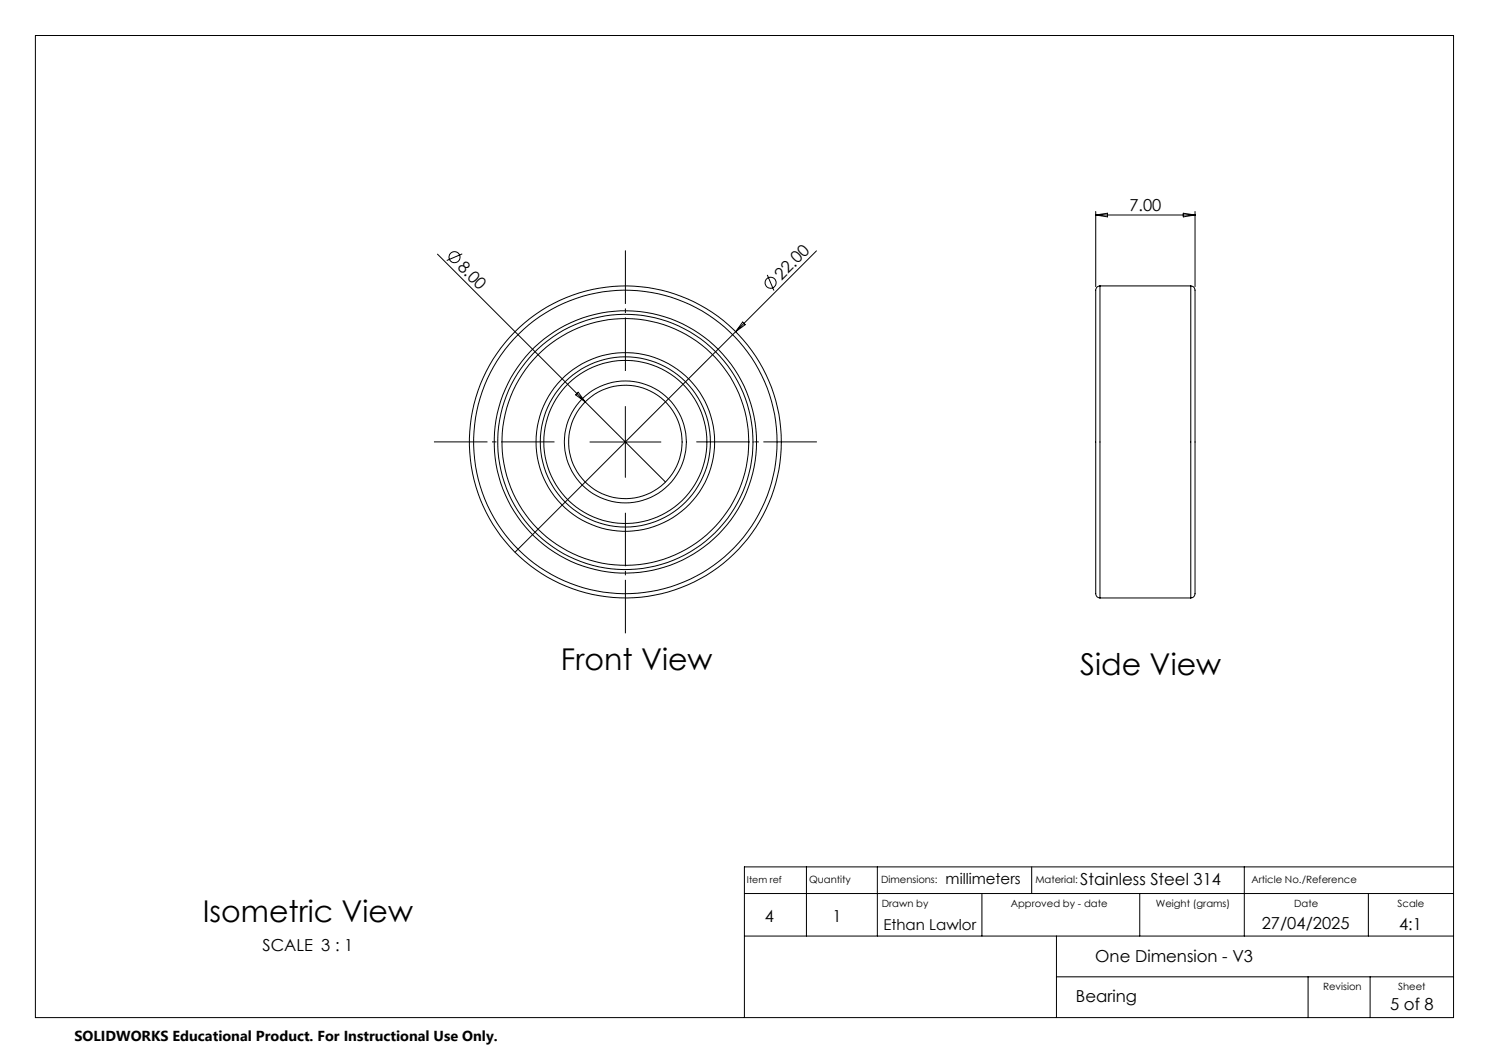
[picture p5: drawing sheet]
<svg xmlns="http://www.w3.org/2000/svg" width="420mm" height="297mm" viewBox="0 0 420 297" stroke-linecap="round" stroke-linejoin="round" font-family="sans-serif">
<g fill="none" stroke="#000" stroke-width=".28">
<path d="M10 10h400v277h-400zM309.1 59.7v21.2M337.1 59.7v21.2M123.4 71.7l64.3 64.3M130.4 71.6l-4.4 1.9M216.4 77.5l1.9 4.4M230.3 70.8l-85 84.9M309.1 60.6h28M309.1 60.6l3.3-.5v1.1zM333.8 60.1l3.3 .5-3.3 .6zM209.5 90.8l.7 .8-2.7 2zM310.3 80.6a1.59 1.59 0 0 0-1.2 2.2v84.5a1.23 1.23 0 0 0 1.2 1.4"/>
<path d="M310.3 80.6v88.1M310.3 80.6h25.6M335.9 80.6a1.59 1.59 0 0 1 1.2 2.2v84.5a1.23 1.23 0 0 1-1.2 1.4M335.9 80.6v88.1M163.1 110.6l2 2.7-2.7-1.9zM176.4 114.6v20.1M166.4 124.7h20M310.3 168.7h25.6M210 252h200M227.5 244.5v19.5M247.5 244.5v19.5M277 252v12"/>
<path d="M291 244.5v7.5M321.5 252v12M351 244.5v19.5M386 252v12M410 244.5h-200v42.5M210 264h200M298 264v23M298 275.5h112M369 275.5v11.5M386.5 275.5v11.5"/>
<circle cx="128.2" cy="72.5" r="1.56"/>
<circle cx="217.4" cy="79.7" r="1.56"/>
<circle cx="176.4" cy="124.7" r="44"/>
<circle cx="176.4" cy="124.7" r="24"/>
<circle cx="176.4" cy="124.6" r="42.8"/>
<circle cx="176.4" cy="124.7" r="25.2"/>
<circle cx="176.4" cy="124.7" r="23"/>
<circle cx="176.4" cy="124.7" r="16"/>
<circle cx="176.4" cy="124.7" r="37"/>
<circle cx="176.4" cy="124.7" r="36"/>
<circle cx="176.4" cy="124.6" r="17.2"/>
<circle cx="176.4" cy="124.6" r="34.8"/>
</g>
<path d="M176.4 104.6v-34M156.4 124.6h-34M196.4 124.6h34M176.4 144.6v34" fill="none" stroke="#000" stroke-width=".28" stroke-dasharray="15.2 1.3 1.3 1.3" stroke-dashoffset=".1" stroke-linecap="butt"/>
<g font-size="8.5">
<text x="158.2" y="189.1">Front View</text>
<text x="304.7" y="190.4">Side View</text>
<text x="57.2" y="260">Isometric View</text>
</g>
<g font-size="4.7">
<text x="318.6" y="59.6">7.00</text>
<text x="128.8" y="75.5" transform="rotate(45 128.8 75.5)">8.00</text>
<text x="220.4" y="79.1" transform="rotate(-45 220.4 79.1)">22.00</text>
<text x="304.7" y="249.6">Stainless Steel 314</text>
<text x="215.7" y="260.1">4</text>
<text x="234.8" y="260.1">1</text>
<text x="355.9" y="262.2">27/04/2025</text>
<text x="394.6" y="262.2">4:1</text>
<text x="74" y="268.3">SCALE 3 : 1</text>
<text x="308.9" y="271.4">One Dimension - V3</text>
<text x="303.5" y="282.7">Bearing</text>
<text x="392.1" y="284.9">5 of 8</text>
</g>
<g font-size="4.2">
<text x="266.7" y="249.4">millimeters</text>
<text x="249.2" y="262.2">Ethan Lawlor</text>
</g>
<text font-size="4.1" x="21" y="293.7">SOLIDWORKS Educational Product. For Instructional Use Only.</text>
<g font-size="2.8">
<text x="228.2" y="249.1">Quantity</text>
<text x="248.5" y="249.1">Dimensions:</text>
<text x="292" y="249.1">Material:</text>
<text x="353" y="249.1">Article No./Reference</text>
<text x="248.7" y="255.8">Drawn by</text>
<text x="285.1" y="255.8">Approved by - date</text>
<text x="326" y="255.8">Weight (grams)</text>
<text x="365" y="255.8">Date</text>
<text x="394.2" y="255.8">Scale</text>
<text x="373.2" y="279.1">Revision</text>
<text x="394.4" y="279.2">Sheet</text>
</g>
<text font-size="2.7" x="210.7" y="249.2">Item ref</text>
</svg>
